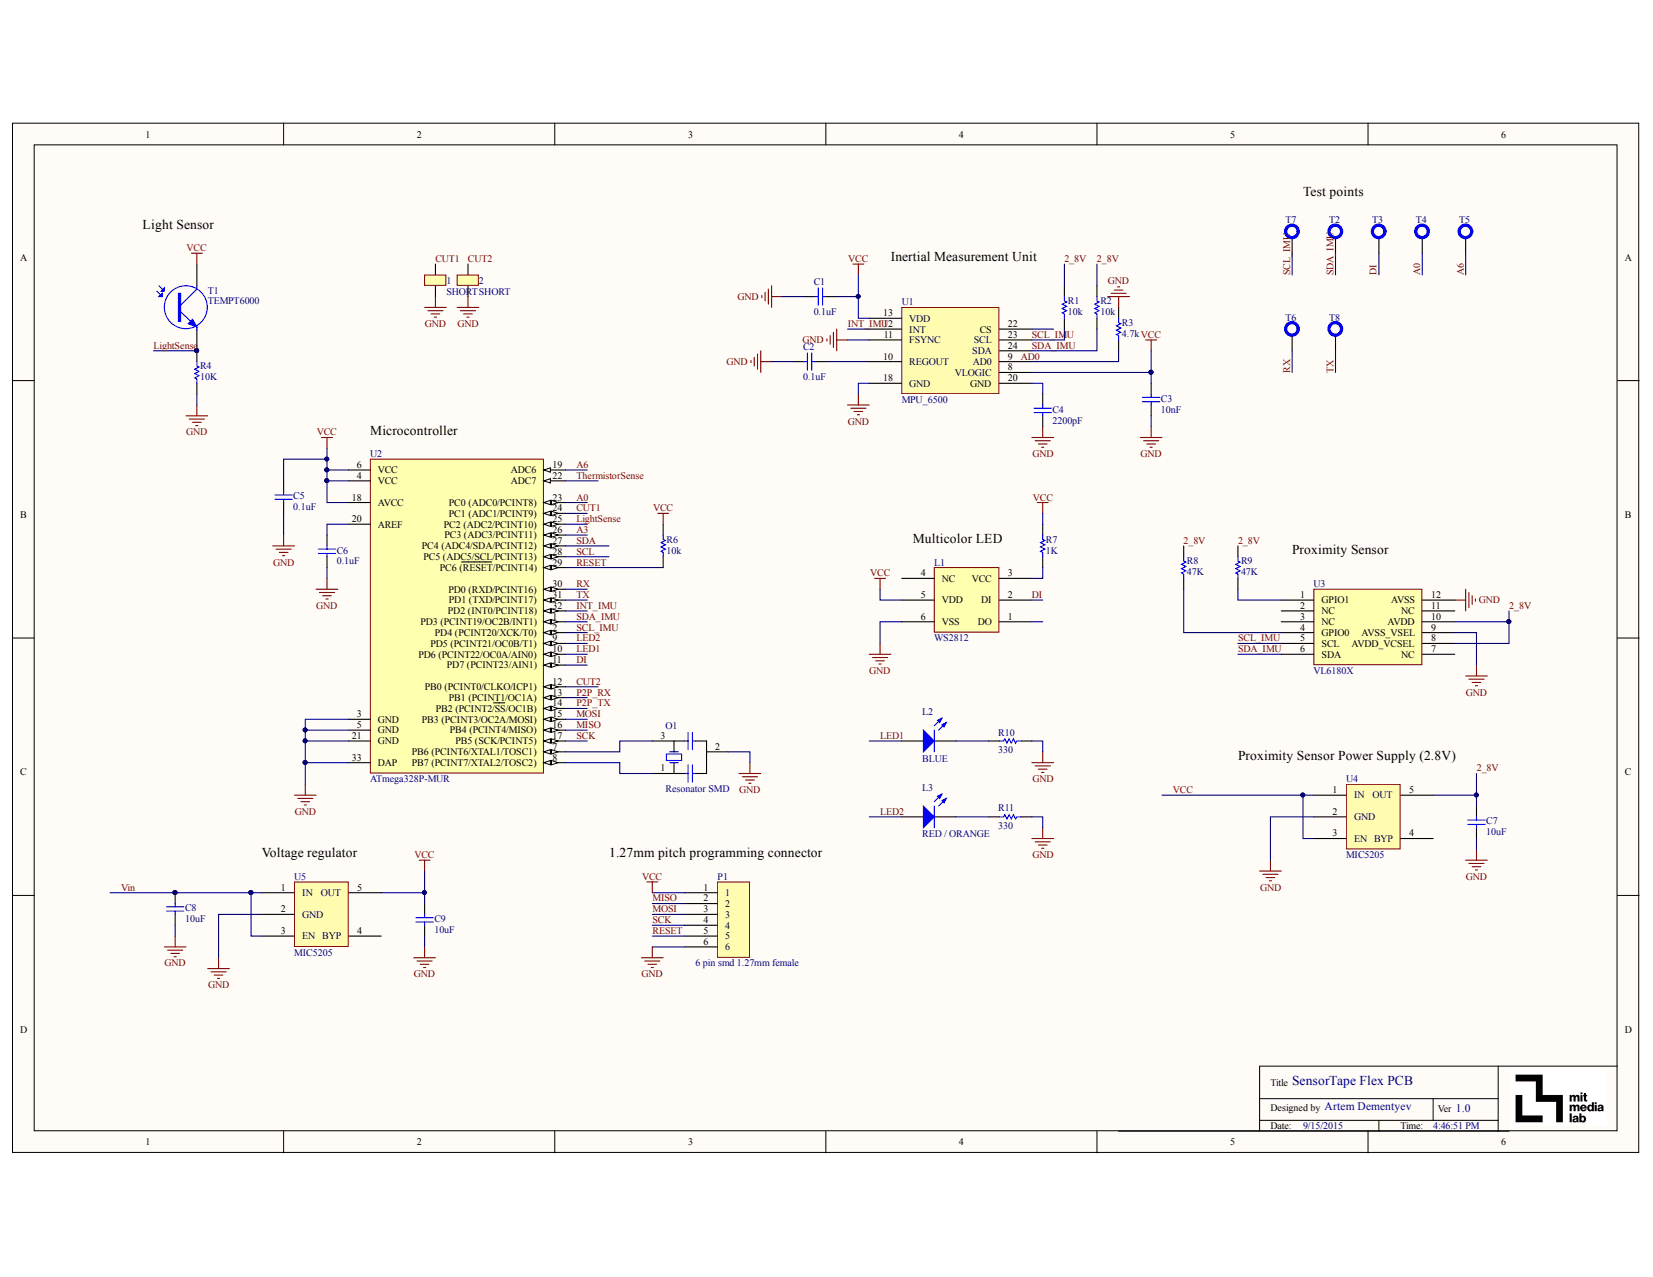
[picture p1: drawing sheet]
# Altium schematic sheet Schematic_SensorTapeFlex_v1.SchDoc: SensorTape Flex PCB
size B; Author: Artem Dementyev; Address1: MIT Media Lab; Address2: Responsive Environments; Address3: Artem Dementyev; DocumentNumber: 1; Revision: 1.0; SheetNumber: 1; SheetTotal: 1

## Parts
1  SHORT  [SHORT]
2  SHORT  [SHORT]
C1  0.1uF  [0603W]
C2  0.1uF  [0603W]
C3  10nF  [0603W]
C4  2200pF  [0603W]
C5  0.1uF  [0603W]
C6  0.1uF  [0603W]
C7  10uF  [0603W]
C8  10uF  [0603W]
C9  10uF  [0603W]
L1  WS2812  [WS2812]
L2  BLUE  [0603W]
L3  RED / ORANGE  [0603W]
O1  Resonator SMD  [Resonator SMD]
P1  6 pin smd 1.27mm female  [6pos 1.27mm]
R1  10k  [0603W]
R2  10k  [0603W]
R3  4.7k  [0603W]
R4  10K  [0603W]
R6  10k  [0603W]
R7  1K  [0603W]
R8  47K  [0603W]
R9  47K  [0603W]
R10  330  [0603W]
R11  330  [0603W]
T1  TEMPT6000  [TEMP6000]
T2  (no value)  [TEST POINT SMD SUPER SMALL]
T3  (no value)  [TEST POINT SMD SUPER SMALL]
T4  (no value)  [TEST POINT SMD SUPER SMALL]
T5  (no value)  [TEST POINT SMD SUPER SMALL]
T6  (no value)  [TEST POINT SMD SUPER SMALL]
T7  (no value)  [TEST POINT SMD SUPER SMALL]
T8  (no value)  [TEST POINT SMD SUPER SMALL]
U1  MPU_6500  [QFN24]
U2  ATmega328P-MUR  [32M1-A_M]
U3  VL6180X  [VL6180X]
U4  MIC5205  [SOT-23-5]
U5  MIC5205  [SOT-23-5]

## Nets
GND: 1.0 2.0 C1.2 C2.2 C3.2 C4.2 C5.1 C6.1 C7.1 C8.1 C9.1 L1.6(VSS) O1.2 P1.6 R3.2 R4.1 R10.1 R11.1 U1.11(FSYNC) U1.18(GND) U2.3(GND) U2.5(GND) U2.21(GND) U2.33(DAP) U3.9(AVSS_VSEL) U3.12(AVSS) U4.2(GND) U5.2(GND)
VCC: C1.1 C3.1 C5.2 C9.2 L1.5(VDD) P1.1 R6.2 R7.2 T1.1(C) U1.8(VLOGIC) U1.13(VDD) U2.4(VCC) U2.6(VCC) U2.18(AVCC) U4.1(IN) U4.3(EN) U5.5(OUT)
2_8V: C7.2 R1.2 R2.2 R8.2 R9.2 U3.8(AVDD_VCSEL) U3.10(AVDD) U4.5(OUT)
A0: T4.0 U2.23(PC0_(ADC0/PCINT8))
A3: U2.26(PC3_(ADC3/PCINT11))
A6: T5.0 U2.19(ADC6)
CUT1: 1.1 U2.24(PC1_(ADC1/PCINT9))
CUT2: 2.1 U2.12(PB0_(PCINT0/CLKO/ICP1))
DI: L1.2(DI) T3.0 U2.11(PD7_(PCINT23/AIN1))
INT_IMU: U1.12(INT) U2.32(PD2_(INT0/PCINT18))
LED1: L2.1(A) U2.10(PD6_(PCINT22/OC0A/AIN0))
LED2: L3.1(A) U2.9(PD5_(PCINT21/OC0B/T1))
LightSense: R4.2 T1.2(E) U2.25(PC2_(ADC2/PCINT10))
MISO: P1.2 U2.16(PB4_(PCINT4/MISO))
MOSI: P1.3 U2.15(PB3_(PCINT3/OC2A/MOSI))
P2P_RX: U2.13(PB1_(PCINT1/OC1A))
P2P_TX: U2.14(PB2_(PCINT2/~{SS}/OC1B))
RESET: P1.5 R6.1 U2.29(PC6_(~{RESET}/PCINT14))
RX: T6.0 U2.30(PD0_(RXD/PCINT16))
SCK: P1.4 U2.17(PB5_(SCK/PCINT5))
SCL: U2.28(PC5_(ADC5/SCL/PCINT13))
SCL_IMU: R1.1 T7.0 U1.23(SCL) U2.2(PD4_(PCINT20/XCK/T0)) U3.5(SCL)
SDA: U2.27(PC4_(ADC4/SDA/PCINT12))
SDA_IMU: R2.1 T2.0 U1.24(SDA) U2.1(PD3_(PCINT19/OC2B/INT1)) U3.6(SDA)
ThermistorSense: U2.22(ADC7)
TX: T8.0 U2.31(PD1_(TXD/PCINT17))
Vin: C8.2 U5.1(IN) U5.3(EN)
NetC2_1: C2.1 U1.10(REGOUT)
NetC4_1: C4.1 U1.20(GND)
NetC6_2: C6.2 U2.20(AREF)
NetL1_3: L1.3(VCC) R7.1
NetL2_2: L2.2(K) R10.2
NetL3_2: L3.2(K) R11.2
NetO1_1: O1.1 U2.8(PB7_(PCINT7/XTAL2/TOSC2))
NetO1_3: O1.3 U2.7(PB6_(PCINT6/XTAL1/TOSC1))
NetR3_1: R3.1 U1.9(AD0)
NetR8_1: R8.1 U3.4(GPIO0)
NetR9_1: R9.1 U3.1(GPIO1)

Not connected (* = marked no-connect by the designer): L1 1(DO) 4(NC); U1 22(CS); U3 2(NC) 3(NC) 7(NC) 11(NC); U4 4(BYP); U5 4(BYP)

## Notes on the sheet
- Test points
- Light Sensor
- Inertial Measurement Unit
- (near U2) Microcontroller
- (near U2) A6
- (near U2) A0
- (near U2) A1
- (near U2) A2
- (near U2) A7
- (near U2) A4
- (near U2) A5
- (near U2) A3
- Multicolor LED
- Proximity Sensor
- (near U2) D3
- (near U2) D4
- (near U2) RXI
- (near U2) TXI
- (near U2) D2
- (near U2) D6
- (near U2) D5
- (near U2) D7
- (near U2) D8
- (near U2) D10
- (near U2) D9
- (near U4) Proximity Sensor Power Supply (2.8V)
- (near U5) Voltage regulator
- (near P1) 1.27mm pitch programming connector
- Labels drawn without touching a wire or pin: AD0
